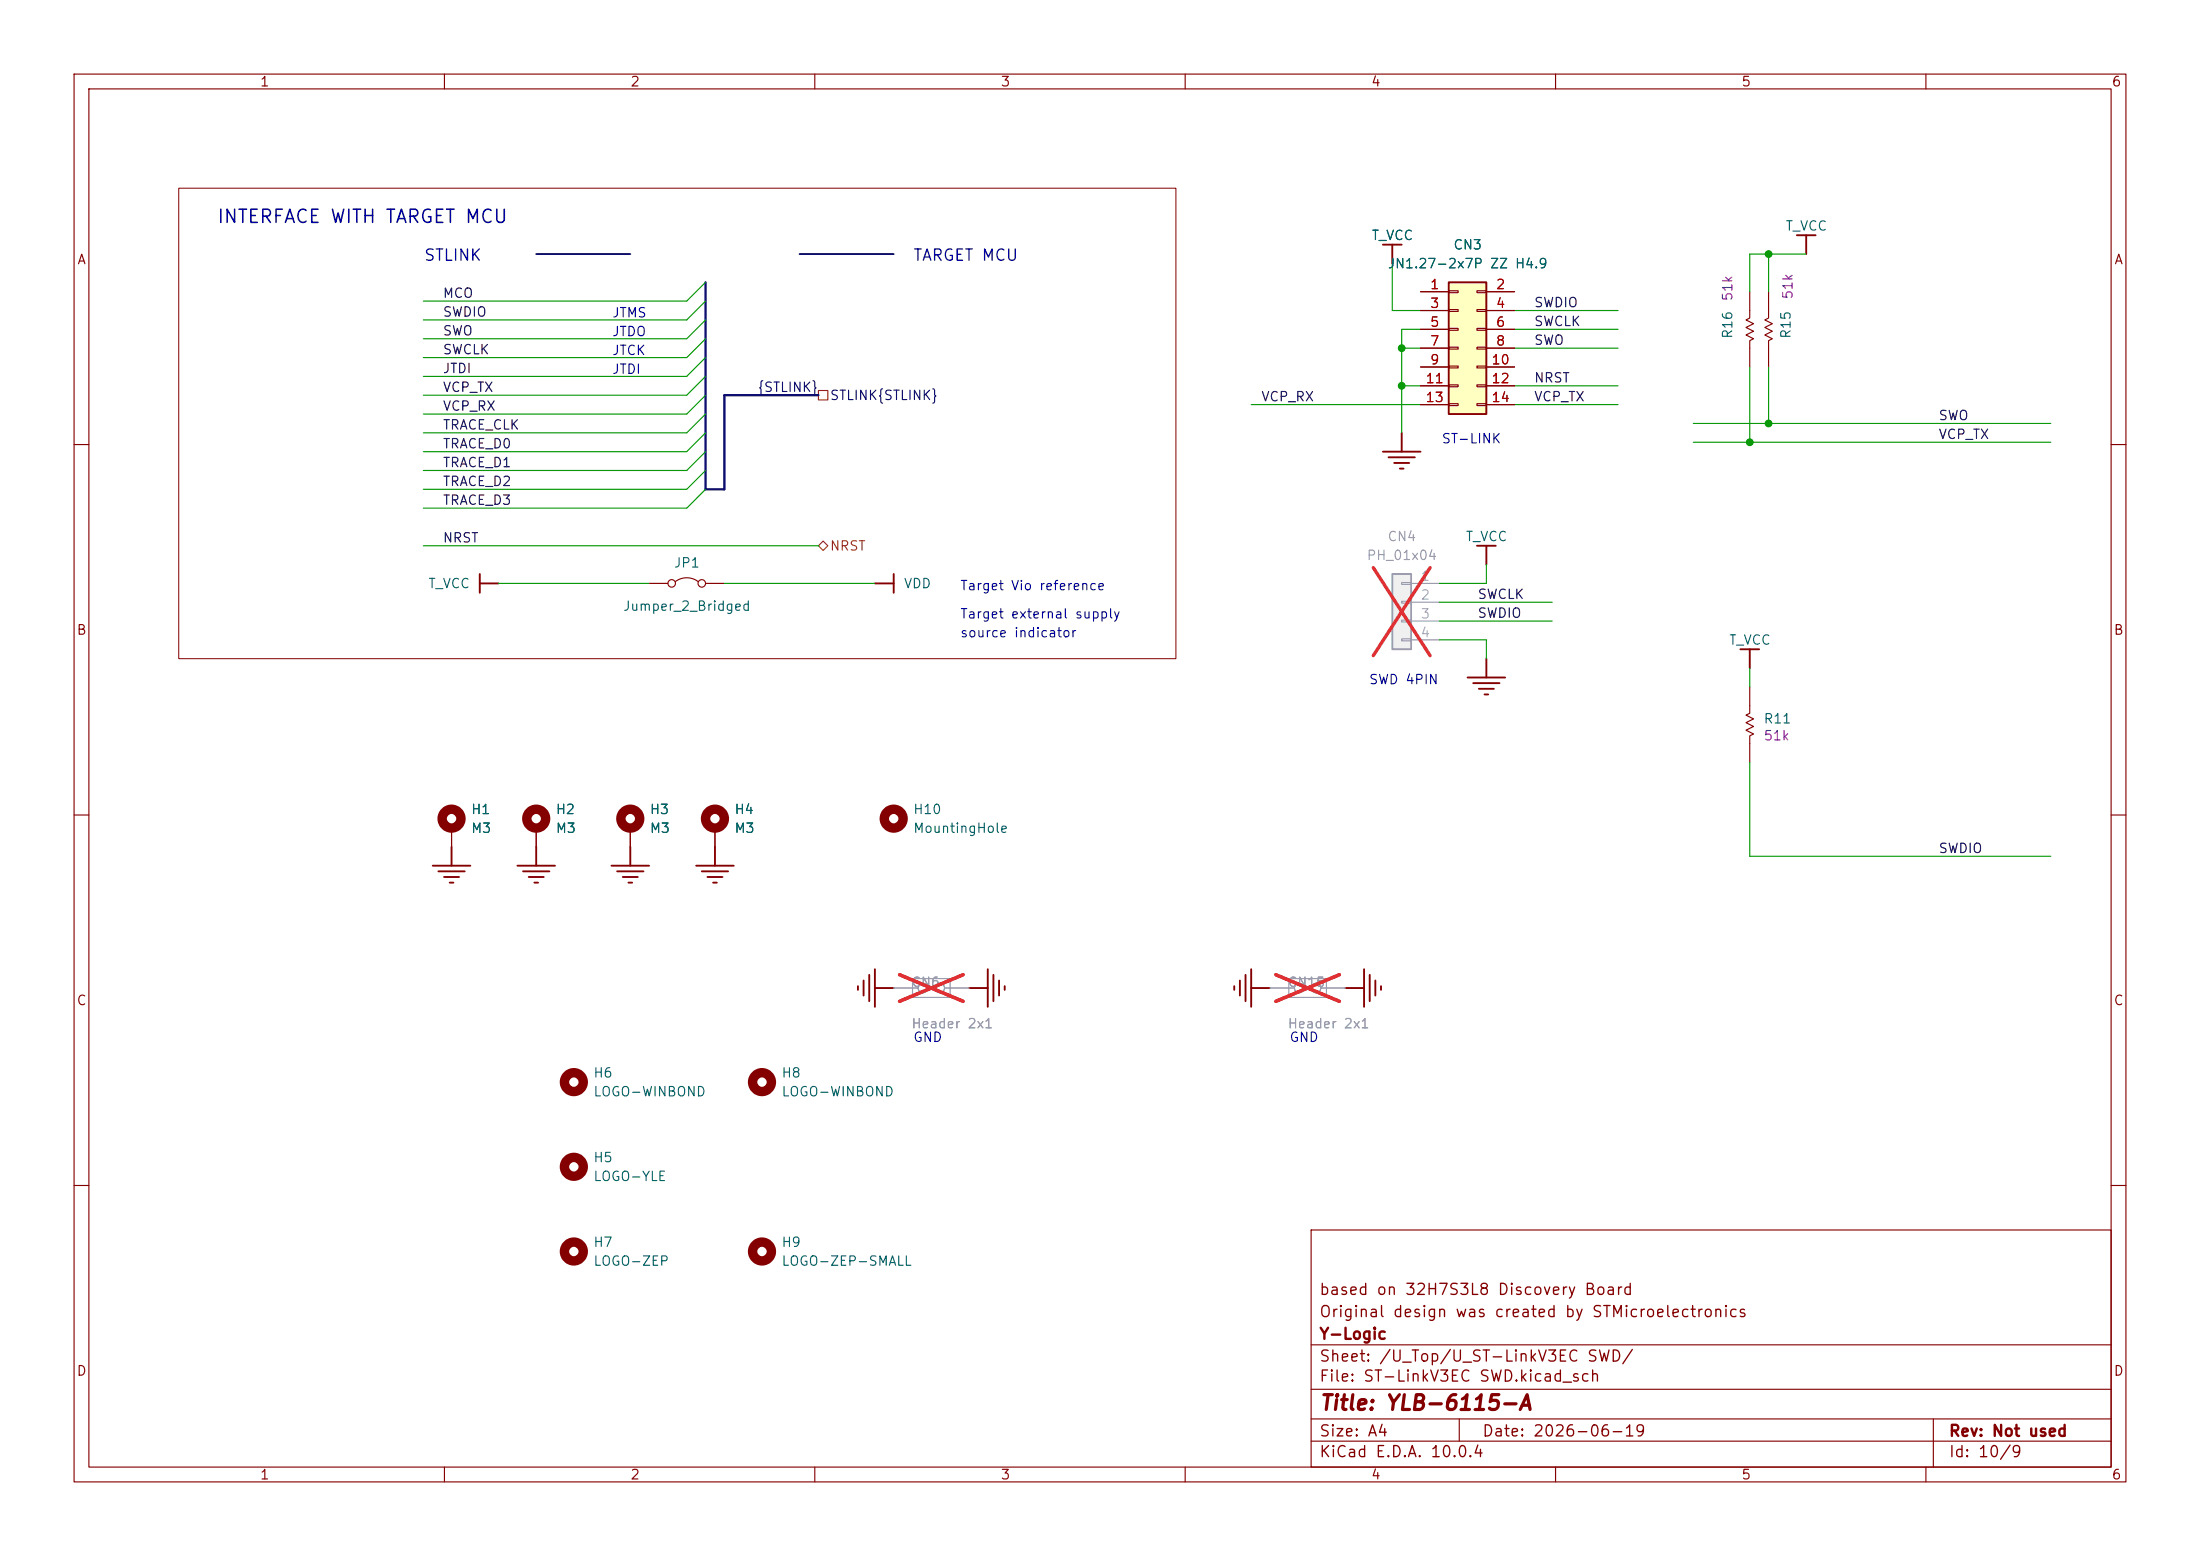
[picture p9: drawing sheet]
<svg xmlns="http://www.w3.org/2000/svg" width="297mm" height="210mm" viewBox="0 0 297 210" stroke-linecap="round" stroke-linejoin="round" font-family="sans-serif">
<g fill="none" stroke="#840000" stroke-width=".15">
<path d="M10 10h277v190h-277zM12 12h273v186h-273zM60 10v2M110 10v2M160 10v2M210 10v2M260 10v2M10 60h2M87.6 78.7h2.6M91.2 78.5a2.54 2.54 0 0 1 3 0M95.2 78.7h2.6M285 60h2"/>
<path d="M10 110h2M61 111.8v2.5M85.1 111.8v2.5M96.5 111.8v2.5M285 110h2M10 160h2M177 166h108v32h-108zM285 160h2M60 198v2M110 198v2M160 198v2M177 194.5h108"/>
<path d="M177 191.5h108M177 187.5h108M177 181.5h108M197 191.5v3M210 198v2M260 198v2M261 191.5v6.5"/>
<circle cx="90.7" cy="78.7" r=".51"/>
<circle cx="94.7" cy="78.7" r=".51"/>
</g>
<g fill="none" stroke="#840000" stroke-width="1.3">
<circle cx="61" cy="110.5" r="1.27"/>
<circle cx="85.1" cy="110.5" r="1.27"/>
<circle cx="96.5" cy="110.5" r="1.27"/>
<circle cx="120.6" cy="110.5" r="1.27"/>
</g>
<g fill="none" stroke="#840000" stroke-width=".25">
<path d="M186.7 33h2.5M188 33v2.6M64.8 77.5v2.5M64.8 78.7h2.5M118.1 78.7h2.5M120.6 77.5v2.5M82.5 116.8h5.1M83.3 117.6h3.6M84.1 118.4h2M84.8 119.1h.5M85.1 114.3v2.5M94 116.8h5.1"/>
<path d="M94.7 117.6h3.6M95.5 118.4h2M96.3 119.1h.5M96.5 114.3v2.5M130.8 133.4h2.5M133.3 130.8v5.1M134.1 131.6v3.5M134.9 132.3v2.1M135.6 133.1v.5M166.6 133.1v.5M167.4 132.3v2.1M168.1 131.6v3.5"/>
<path d="M168.9 133.4h2.5M168.9 130.8v5.1"/>
</g>
<path d="M195.6 38.1h5.1v17.8h-5.1z" fill="#ffffc2"/>
<g fill="none" stroke="#840000" stroke-width=".25">
<path d="M195.6 38.1h5.1v17.8h-5.1zM189.2 58.4v2.6M186.7 61h5.1M187.5 61.7h3.5M188.2 62.5h2M189 63.2h.5M199.4 73.7h2.5M200.7 73.7v2.5M198.1 91.4h5.1M198.9 92.2h3.5M199.6 93h2.1M200.4 93.7h.5"/>
<path d="M200.7 88.9v2.5M234.9 87.6h2.6M236.2 87.6v2.6M58.4 116.8h5.1M59.2 117.6h3.5M59.9 118.4h2.1M60.7 119.1h.5M61 114.3v2.5M69.8 116.8h5.1M70.6 117.6h3.6M71.4 118.4h2M72.1 119.1h.5"/>
<path d="M72.4 114.3v2.5M115.8 133.1v.5M116.6 132.3v2.1M117.3 131.6v3.5M118.1 130.8v5.1M118.1 133.4h2.5"/>
</g>
<g fill="none" stroke="#840000" stroke-width=".15">
<path d="M191.8 39.4h3.8M195.6 39.2h1.2v.3h-1.2zM199.4 39.2h1.3v.3h-1.3zM200.7 39.4h3.8M236.2 39.4v3.5l-.5 .3 1 .5-1 .5 1 .5-1 .5 1 .5-.5 .3v3.5M191.8 41.9h3.8M191.8 44.5h3.8M191.8 47h3.8M191.8 49.5h3.8M191.8 52.1h3.8M191.8 54.6h3.8M195.6 41.8h1.2v.2h-1.2z"/>
<path d="M195.6 44.3h1.2v.3h-1.2zM195.6 46.9h1.2v.2h-1.2zM195.6 49.4h1.2v.3h-1.2zM195.6 51.9h1.2v.3h-1.2zM195.6 54.5h1.2v.2h-1.2zM199.4 41.8h1.3v.2h-1.3zM199.4 44.3h1.3v.3h-1.3zM199.4 46.9h1.3v.2h-1.3zM199.4 49.4h1.3v.3h-1.3zM199.4 51.9h1.3v.3h-1.3zM199.4 54.5h1.3v.2h-1.3zM200.7 41.9h3.8"/>
<path d="M200.7 44.5h3.8M200.7 47h3.8M200.7 49.5h3.8M200.7 52.1h3.8M200.7 54.6h3.8M236.2 92.7v3.6l-.5 .2 1 .5-1 .5 1 .5-1 .6 1 .5-.5 .2v3.6M72.4 111.8v2.5"/>
</g>
<g fill="none" stroke="#840000" stroke-width="1.3">
<circle cx="72.4" cy="110.5" r="1.27"/>
<circle cx="77.5" cy="146" r="1.27"/>
<circle cx="102.9" cy="146" r="1.27"/>
<circle cx="77.5" cy="168.9" r="1.27"/>
<circle cx="102.9" cy="168.9" r="1.27"/>
</g>
<path d="M188 77.5h2.5v10.1h-2.5z" fill="#f0f0f0"/>
<path d="M188 77.5h2.5v10.1h-2.5z" fill="none" stroke="#a1a1a1" stroke-width=".25"/>
<g fill="none" stroke="#a1a1a1" stroke-width=".15">
<path d="M189.2 78.6h1.3v.3h-1.3zM190.5 78.7h3.8M189.2 81.2h1.3v.2h-1.3zM189.2 83.7h1.3v.2h-1.3zM189.2 86.2h1.3v.3h-1.3zM190.5 81.3h3.8M190.5 83.8h3.8M190.5 86.4h3.8M120.6 133.4h3.4M123.2 132.1h5.1v2.5h-5.1zM127.5 133.4h3.3M171.4 133.4h3.4"/>
<path d="M174 132.1h5.1v2.5h-5.1zM178.3 133.4h3.3"/>
<circle cx="124.6" cy="133.3" r=".63"/>
<circle cx="126.9" cy="133.3" r=".63"/>
<circle cx="175.4" cy="133.3" r=".63"/>
<circle cx="177.7" cy="133.3" r=".63"/>
</g>
<path d="M185.4 76.6l7.7 11.9M193.1 76.6l-7.7 11.9M121.4 131.6l8.6 3.5M130 131.6l-8.6 3.5M172.2 131.6l8.6 3.5M180.8 131.6l-8.6 3.5" fill="none" stroke="#e12e31" stroke-width=".46"/>
<circle cx="77.5" cy="157.5" r="1.27" fill="none" stroke="#840000" stroke-width="1.3"/>
<g fill="none" stroke="#840000" stroke-width=".15">
<path d="M191.8 39.4h3.8M200.7 39.4h3.8M238.8 39.4v3.5l-.5 .3 1 .5-1 .5 1 .5-1 .5 1 .5-.5 .3v3.5M191.8 41.9h3.8M191.8 44.5h3.8M191.8 47h3.8M191.8 49.5h3.8M191.8 52.1h3.8M191.8 54.6h3.8M200.7 41.9h3.8M200.7 44.5h3.8M200.7 47h3.8"/>
<path d="M200.7 49.5h3.8M200.7 52.1h3.8M200.7 54.6h3.8M61 111.8v2.5M72.4 111.8v2.5M85.1 111.8v2.5M96.5 111.8v2.5"/>
</g>
<path d="M242.6 31.8h2.5M243.8 31.8v2.5M181.6 133.4h2.5M184.1 130.8v5.1M184.9 131.6v3.5M185.7 132.3v2.1M186.4 133.1v.5" fill="none" stroke="#840000" stroke-width=".25"/>
<path d="M110.5 52.7h1.3v1.3h-1.3zM110.5 73.7l.6-.7 .7 .7-.7 .6z" fill="none" stroke="#725600" stroke-width=".15"/>
<path d="M72.4 34.3h12.7M107.9 34.3h12.7" fill="none" stroke="#000080" stroke-width=".25"/>
<path d="M95.2 38.1v27.9h2.6v-12.7h12.7" fill="none" stroke="#000084" stroke-width=".3"/>
<g fill="none" stroke="#009600" stroke-width=".15">
<path d="M95.2 38.1l-2.5 2.5h-35.6M188 35.6v6.3h3.8M238.8 34.3v5.1M243.8 34.3h-7.6v5.1M95.2 50.8l-2.5 2.5h-35.6M95.2 40.6l-2.5 2.6h-35.6M95.2 43.2l-2.5 2.5h-35.6M95.2 48.3l-2.5 2.5h-35.6M95.2 45.7l-2.5 2.6h-35.6M95.2 55.9l-2.5 2.5h-35.6M95.2 53.3l-2.5 2.6h-35.6M95.2 58.4l-2.5 2.6h-35.6"/>
<path d="M168.9 54.6h22.9M189.2 47h2.6M189.2 52.1h2.6M191.8 44.5h-2.6v13.9M204.5 47h13.9M204.5 44.5h13.9M204.5 41.9h13.9M204.5 52.1h13.9M204.5 54.6h13.9M228.6 59.7h48.3M228.6 57.2h48.3M236.2 49.5v10.2"/>
<path d="M238.8 49.5v7.7M57.1 73.7h53.4M67.3 78.7h20.3M95.2 61l-2.5 2.5h-35.6M95.2 66l-2.5 2.6h-35.6M95.2 63.5l-2.5 2.5h-35.6M97.8 78.7h20.3M200.7 76.2v2.5h-6.4M194.3 86.4h6.4v2.5M194.3 83.8h15.2M194.3 81.3h15.2M236.2 90.2v2.5"/>
<path d="M236.2 102.9v12.7h40.7"/>
</g>
<path d="M24.1 25.4h134.6v63.5h-134.6z" fill="none" stroke="#800000" stroke-width=".14"/>
<g fill="#009600" stroke="#009600" stroke-width=".14">
<circle cx="189.2" cy="52.1" r=".46"/>
<circle cx="189.2" cy="47" r=".46"/>
<circle cx="238.8" cy="34.3" r=".46"/>
<circle cx="238.8" cy="57.2" r=".46"/>
<circle cx="236.2" cy="59.7" r=".46"/>
</g>
<text font-size="2" fill="#840000" x="178" y="190.8">Title: YLB-6115-A</text>
<text font-size="1.8" fill="#0000c2" x="29.2" y="30.6">INTERFACE WITH TARGET MCU</text>
<g font-size="1.5" fill="#0000c2">
<text x="57.1" y="35.6">STLINK</text>
<text x="123.2" y="35.6">TARGET MCU</text>
</g>
<g font-size="1.5" fill="#840000">
<text x="178" y="178.2">Original design was created by STMicroelectronics</text>
<text x="178" y="175.2">based on 32H7S3L8 Discovery Board</text>
<text x="178" y="184.2">Sheet: /U_Top/U_ST-LinkV3EC SWD/</text>
<text x="178" y="181.2">Y-Logic</text>
<text x="178" y="186.9">File: ST-LinkV3EC SWD.kicad_sch</text>
<text x="178" y="197.1">KiCad E.D.A. 10.0.4</text>
<text x="178" y="194.3">Size: A4</text>
<text x="200" y="194.3">Date: 2026-06-19</text>
<text x="263" y="194.3">Rev: Not used</text>
<text x="263" y="197.1">Id: 10/9</text>
</g>
<g font-size="1.3" fill="#840000">
<text x="35" y="12">1</text>
<text x="85" y="12">2</text>
<text x="135" y="12">3</text>
<text x="185" y="12">4</text>
<text x="235" y="12">5</text>
<text x="285" y="12">6</text>
<text x="10.3" y="36">A</text>
<text x="285.3" y="36">A</text>
<text x="10.3" y="86">B</text>
<text x="285.3" y="86">B</text>
<text x="10.3" y="136">C</text>
<text x="285.3" y="136">C</text>
<text x="10.3" y="186">D</text>
<text x="285.3" y="186">D</text>
<text x="35" y="200">1</text>
<text x="85" y="200">2</text>
<text x="135" y="200">3</text>
<text x="185" y="200">4</text>
<text x="235" y="200">5</text>
<text x="285" y="200">6</text>
</g>
<g font-size="1.3" fill="#006464">
<text x="185.1" y="32.7">T_VCC</text>
<text x="196.1" y="34">CN3</text>
<text x="241" y="31.5">T_VCC</text>
<text x="187.3" y="36.5">JN1.27-2x7P ZZ H4.9</text>
<text x="234.2" y="45.8" transform="rotate(-90 234.2 45.8)">R16</text>
<text x="242.1" y="45.8" transform="rotate(-90 242.1 45.8)">R15</text>
<text x="90.9" y="76.9">JP1</text>
<text x="197.8" y="73.4">T_VCC</text>
<text x="57.7" y="79.7">T_VCC</text>
<text x="84" y="82.8">Jumper_2_Bridged</text>
<text x="121.9" y="79.7">VDD</text>
<text x="233.3" y="87.3">T_VCC</text>
<text x="238" y="98">R11</text>
<text x="63.5" y="112.7">M3</text>
<text x="63.5" y="110.2">H1</text>
<text x="74.9" y="112.7">M3</text>
<text x="74.9" y="110.2">H2</text>
<text x="87.6" y="112.7">M3</text>
<text x="87.6" y="110.2">H3</text>
<text x="99.1" y="112.7">M3</text>
<text x="99.1" y="110.2">H4</text>
<text x="123.2" y="110.2">H10</text>
<text x="123.2" y="112.7">MountingHole</text>
<text x="80" y="145.8">H6</text>
<text x="80" y="148.3">LOGO-WINBOND</text>
<text x="105.4" y="145.8">H8</text>
<text x="105.4" y="148.3">LOGO-WINBOND</text>
<text x="80" y="157.2">H5</text>
<text x="80" y="159.7">LOGO-YLE</text>
<text x="80" y="168.6">H7</text>
<text x="80" y="171.2">LOGO-ZEP</text>
<text x="105.4" y="171.2">LOGO-ZEP-SMALL</text>
<text x="105.4" y="168.6">H9</text>
</g>
<g font-size="1.3" fill="#0f0f0f">
<text x="59.7" y="40.5">MCO</text>
<text x="207" y="41.8">SWDIO</text>
<text x="59.7" y="43.1">SWDIO</text>
<text x="59.7" y="45.6">SWO</text>
<text x="207" y="44.3">SWCLK</text>
<text x="207" y="46.9">SWO</text>
<text x="59.7" y="48.1">SWCLK</text>
<text x="59.7" y="53.2">VCP_TX</text>
<text x="59.7" y="50.7">JTDI</text>
<text x="207" y="51.9">NRST</text>
<text x="59.7" y="58.3">TRACE_CLK</text>
<text x="59.7" y="55.8">VCP_RX</text>
<text x="170.2" y="54.5">VCP_RX</text>
<text x="207" y="54.5">VCP_TX</text>
<text x="261.6" y="59.6">VCP_TX</text>
<text x="261.6" y="57">SWO</text>
<text x="59.7" y="63.4">TRACE_D1</text>
<text x="59.7" y="65.9">TRACE_D2</text>
<text x="59.7" y="60.8">TRACE_D0</text>
<text x="59.7" y="68.5">TRACE_D3</text>
<text x="59.7" y="73.5">NRST</text>
<text x="199.4" y="81.2">SWCLK</text>
<text x="199.4" y="83.7">SWDIO</text>
<text x="261.6" y="115.4">SWDIO</text>
</g>
<g font-size="1.3" fill="#a90000">
<text x="193" y="39.3">1</text>
<text x="193" y="41.9">3</text>
<text x="201.9" y="39.3">2</text>
<text x="201.9" y="41.9">4</text>
<text x="193" y="44.4">5</text>
<text x="193" y="47">7</text>
<text x="201.9" y="44.4">6</text>
<text x="201.9" y="47">8</text>
<text x="192.4" y="52">11</text>
<text x="193" y="49.5">9</text>
<text x="201.3" y="49.5">10</text>
<text x="201.3" y="52">12</text>
<text x="192.4" y="54.6">13</text>
<text x="201.3" y="54.6">14</text>
</g>
<g font-size="1.3" fill="#840084">
<text x="234.2" y="40.7" transform="rotate(-90 234.2 40.7)">51k</text>
<text x="242.3" y="40.5" transform="rotate(-90 242.3 40.5)">51k</text>
<text x="238" y="100.2">51k</text>
</g>
<g font-size="1.3" fill="#0000c2">
<text x="82.5" y="45.7">JTDO</text>
<text x="82.5" y="43.2">JTMS</text>
<text x="82.5" y="48.2">JTCK</text>
<text x="82.5" y="50.8">JTDI</text>
<text x="194.5" y="60.2">ST-LINK</text>
<text x="129.5" y="80">Target Vio reference</text>
<text x="129.5" y="83.8">Target external supply</text>
<text x="129.5" y="86.3">source indicator</text>
<text x="184.7" y="92.7">SWD 4PIN</text>
<text x="123.2" y="140.9">GND</text>
<text x="174" y="140.9">GND</text>
</g>
<g font-size="1.3" fill="#000084">
<text x="102.2" y="53.2">{STLINK}</text>
<text x="112" y="54.3">STLINK{STLINK}</text>
</g>
<text font-size="1.3" fill="#725600" x="112" y="74.6">NRST</text>
<g font-size="1.3" fill="#989898">
<text x="184.4" y="75.9">PH_01x04</text>
<text x="187.2" y="73.4">CN4</text>
<text x="122.9" y="133.5">CN6</text>
<text x="173.7" y="133.5">CN15</text>
</g>
<g font-size="1.3" fill="#aaa">
<text x="191.7" y="78.7">1</text>
<text x="191.7" y="81.3">2</text>
<text x="191.7" y="83.8">3</text>
<text x="191.7" y="86.3">4</text>
</g>
<g font-size="1.3" fill="#a1a1a1">
<text x="122.9" y="139.1">Header 2x1</text>
<text x="173.7" y="139.1">Header 2x1</text>
</g>
</svg>
